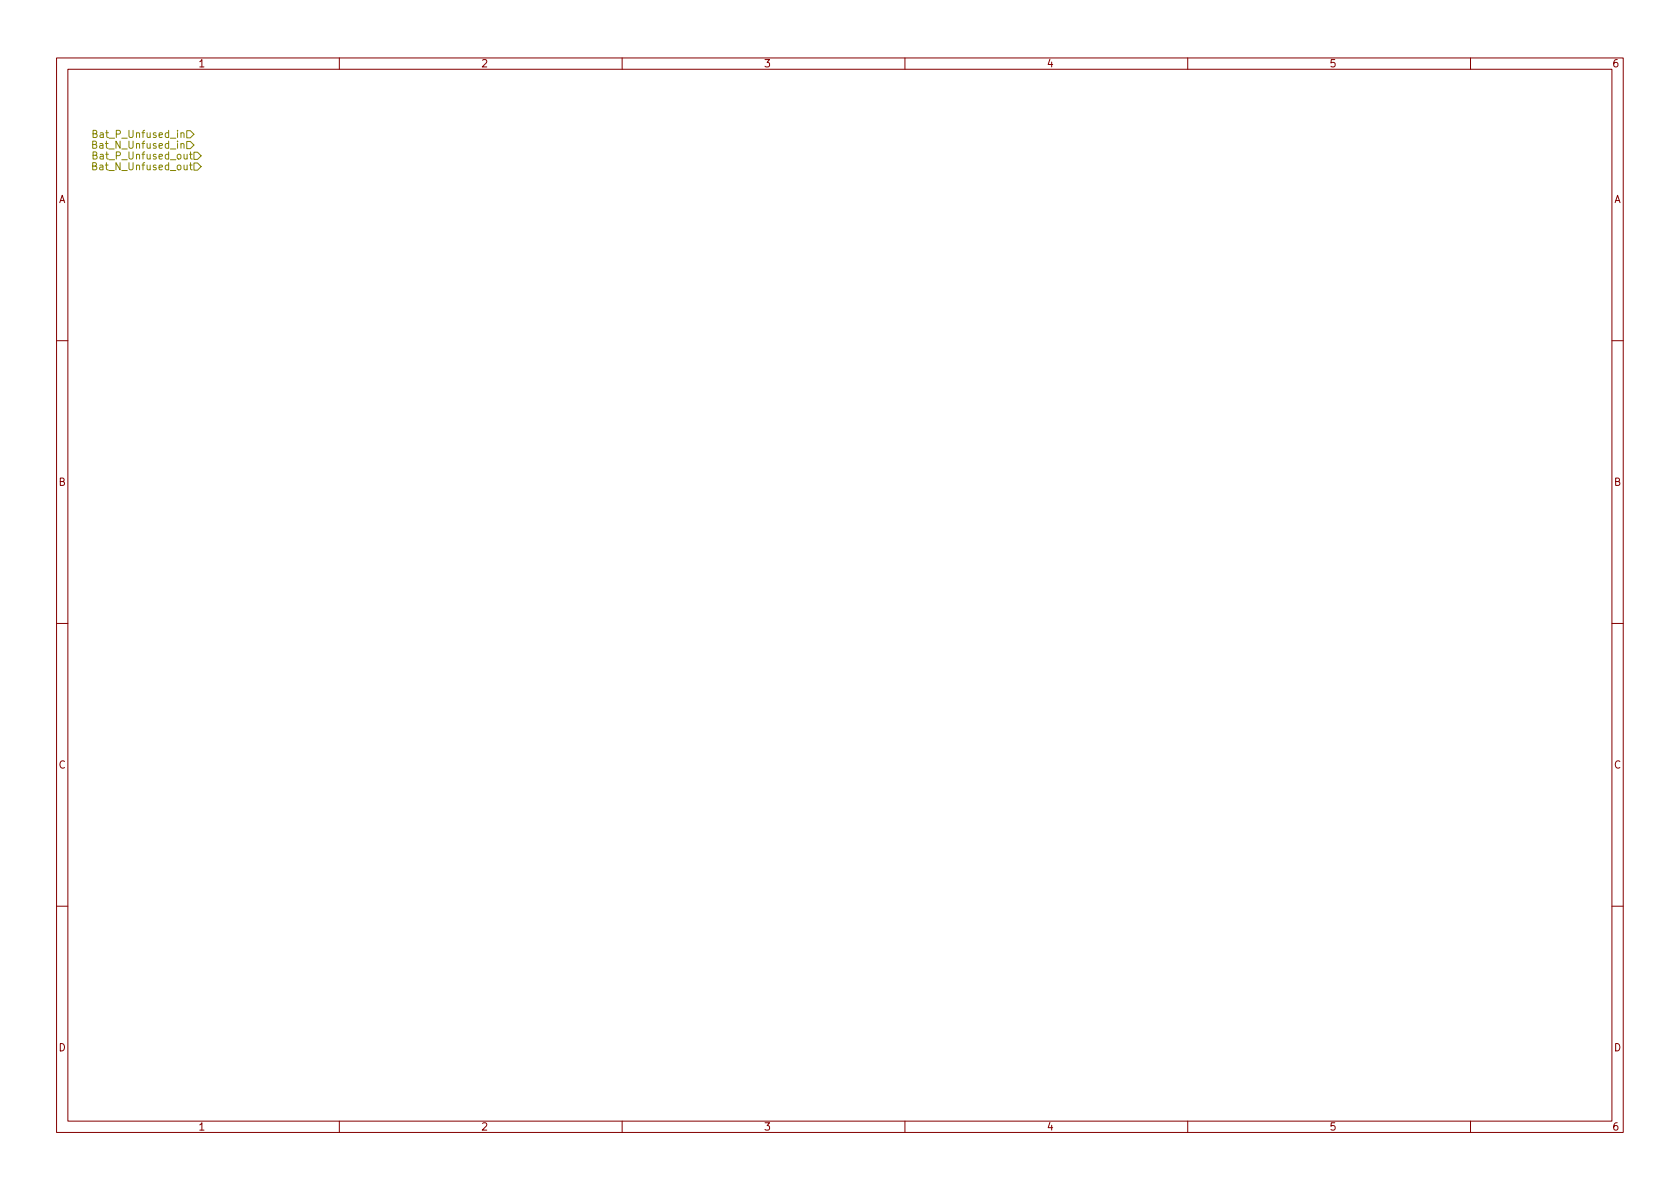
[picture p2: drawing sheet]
<svg xmlns="http://www.w3.org/2000/svg" width="297mm" height="210mm" viewBox="0 0 297 210" stroke-linecap="round" stroke-linejoin="round" font-family="sans-serif">
<g fill="none" stroke="#840000" stroke-width=".18">
<path d="M10 10.2h277v190.1h-277zM12 12.2h273v186.1h-273zM60 10.2v2M110 10.2v2M160 10.2v2M210 10.2v2M260 10.2v2M10 60.2h2M285 60.2h2M10 110.2h2M285 110.2h2M10 160.2h2"/>
<path d="M285 160.2h2M60 198.3v2M110 198.3v2M160 198.3v2M210 198.3v2M260 198.3v2"/>
</g>
<path d="M16.4 29.4l.5-.1 .2-.2-.1-.2-.6-.1v1.2h.5l.2-.1v-.3l-.3-.2M16.4 25.6l.5-.1 .2-.2-.1-.2-.6-.1v1.2h.5l.2-.1v-.3l-.3-.2M16.5 23.7l.5-.1 .1-.2v-.2l-.6-.2v1.3h.4l.2-.1 .1-.3-.3-.2M16.5 27.5l.5-.1 .1-.2v-.2l-.6-.1v1.2h.4l.2-.1 .1-.3-.3-.2M33 23.1h.7l.6 .6-.6 .7h-.7zM33 25h.7l.6 .6-.6 .7h-.7zM33.5 27.3h.5M33.5 29.2h.5M33.7 26.9v1l.3 .2M33.7 28.8v1.1l.3 .1M34.3 26.9h.6l.7 .7-.7 .6h-.6zM34.3 28.8h.6l.7 .7-.7 .6h-.6z" fill="none" stroke="#848400" stroke-width=".18"/>
<g font-size="1.8" fill="#840000">
<text x="35" y="11.9">1</text>
<text x="85" y="11.9">2</text>
<text x="135" y="11.9">3</text>
<text x="185" y="11.9">4</text>
<text x="235" y="11.9">5</text>
<text x="285" y="11.9">6</text>
<text x="10.3" y="35.9">A</text>
<text x="285.3" y="35.9">A</text>
<text x="10.3" y="85.9">B</text>
<text x="285.3" y="85.9">B</text>
<text x="10.3" y="135.9">C</text>
<text x="285.3" y="135.9">C</text>
<text x="10.3" y="185.9">D</text>
<text x="285.3" y="185.9">D</text>
<text x="35" y="199.9">1</text>
<text x="85" y="199.9">2</text>
<text x="135" y="199.9">3</text>
<text x="185" y="199.9">4</text>
<text x="235" y="199.9">5</text>
<text x="285" y="199.9">6</text>
</g>
<g font-size="1.8" fill="#848400">
<text x="17.2" y="26.3">Bat_N_Unfused_in</text>
<text x="17.3" y="24.4">Bat_P_Unfused_in</text>
<text x="17.4" y="28.2">Bat_P_Unfused_out</text>
<text x="17.3" y="30.1">Bat_N_Unfused_out</text>
</g>
</svg>
